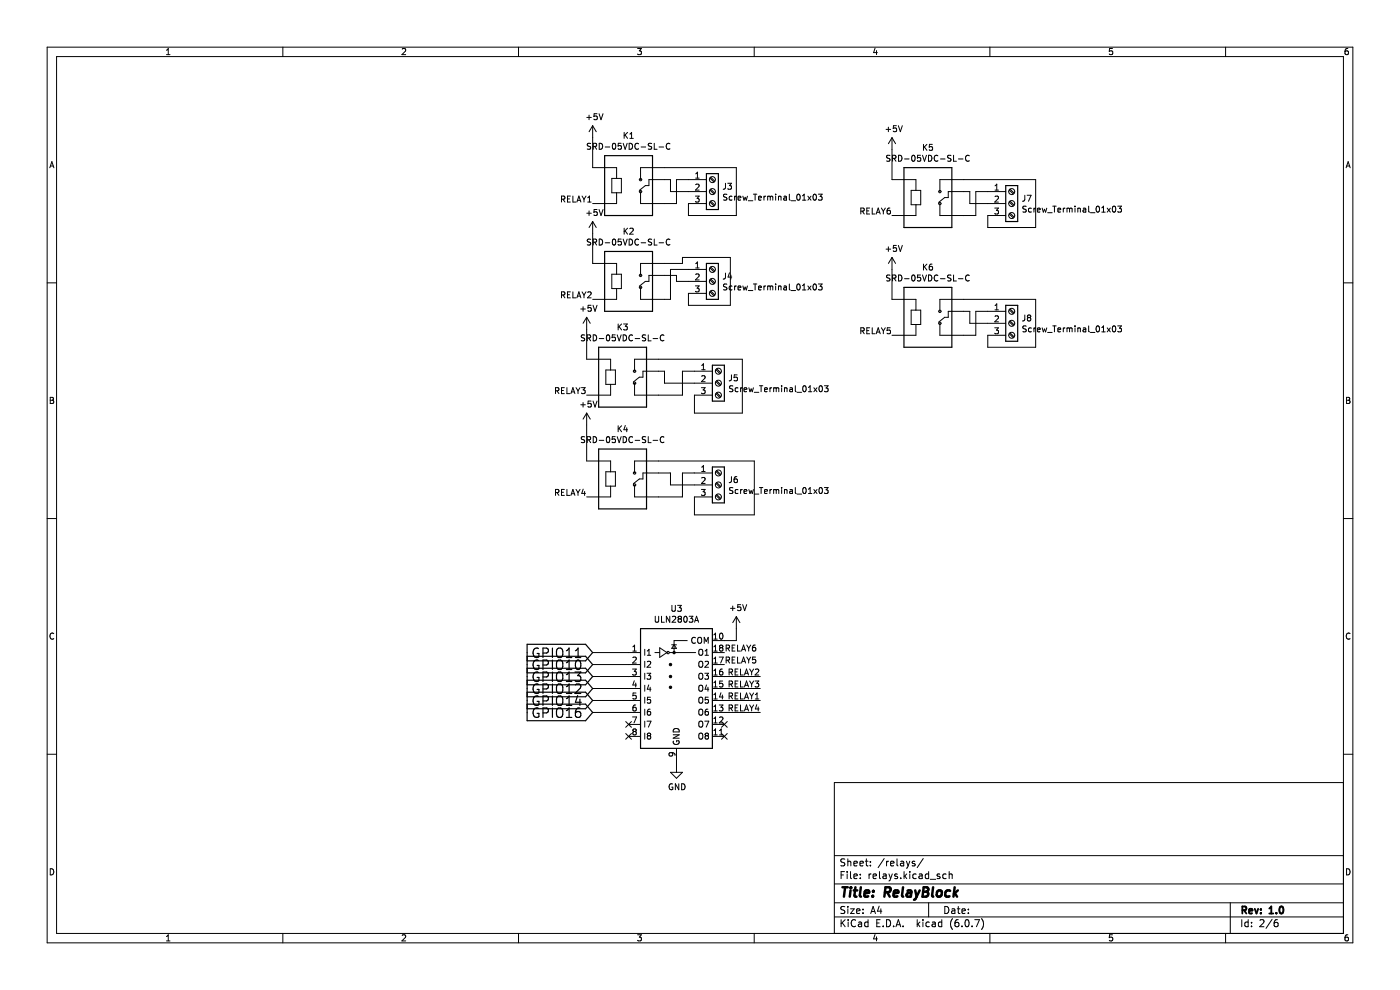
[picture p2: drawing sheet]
(kicad_sch (version 20211123) (generator eeschema)

 (paper "A4")

 (title_block
  (title "RelayBlock")
  (rev "1.0"))

 (lib_symbols
  (symbol "Connector:Screw_Terminal_01x03" (pin_names (offset 1.016) hide) (in_bom yes) (on_board yes)
   (property "Reference" "J" (id 0) (at 0 5.08 0) (effects (font (size 1.27 1.27))))
   (property "Value" "Screw_Terminal_01x03" (id 1) (at 0 -5.08 0) (effects (font (size 1.27 1.27))))
   (property "Footprint" "" (id 2) (at 0 0 0) (effects (font (size 1.27 1.27)) hide))
   (property "Datasheet" "~" (id 3) (at 0 0 0) (effects (font (size 1.27 1.27)) hide))
   (symbol "Screw_Terminal_01x03_1_1"
    (rectangle (start -1.27 3.81) (end 1.27 -3.81) (stroke (width 0.254) (type default) (color 0 0 0 0)) (fill (type background)))
    (circle (center 0 -2.54) (radius 0.635) (stroke (width 0.1524) (type default) (color 0 0 0 0)) (fill (type none)))
    (polyline (pts (xy -0.5334 -2.2098) (xy 0.3302 -3.048)) (stroke (width 0.1524) (type default) (color 0 0 0 0)) (fill (type none)))
    (polyline (pts (xy -0.5334 0.3302) (xy 0.3302 -0.508)) (stroke (width 0.1524) (type default) (color 0 0 0 0)) (fill (type none)))
    (polyline (pts (xy -0.5334 2.8702) (xy 0.3302 2.032)) (stroke (width 0.1524) (type default) (color 0 0 0 0)) (fill (type none)))
    (polyline (pts (xy -0.3556 -2.032) (xy 0.508 -2.8702)) (stroke (width 0.1524) (type default) (color 0 0 0 0)) (fill (type none)))
    (polyline (pts (xy -0.3556 0.508) (xy 0.508 -0.3302)) (stroke (width 0.1524) (type default) (color 0 0 0 0)) (fill (type none)))
    (polyline (pts (xy -0.3556 3.048) (xy 0.508 2.2098)) (stroke (width 0.1524) (type default) (color 0 0 0 0)) (fill (type none)))
    (circle (center 0 0) (radius 0.635) (stroke (width 0.1524) (type default) (color 0 0 0 0)) (fill (type none)))
    (circle (center 0 2.54) (radius 0.635) (stroke (width 0.1524) (type default) (color 0 0 0 0)) (fill (type none)))
    (pin passive line (at -5.08 2.54 0) (length 3.81) (name "Pin_1" (effects (font (size 1.27 1.27)))) (number "1" (effects (font (size 1.27 1.27)))))
    (pin passive line (at -5.08 0 0) (length 3.81) (name "Pin_2" (effects (font (size 1.27 1.27)))) (number "2" (effects (font (size 1.27 1.27)))))
    (pin passive line (at -5.08 -2.54 0) (length 3.81) (name "Pin_3" (effects (font (size 1.27 1.27)))) (number "3" (effects (font (size 1.27 1.27)))))))
  (symbol "Transistor_Array:ULN2803A" (in_bom yes) (on_board yes)
   (property "Reference" "U" (id 0) (at 0 13.335 0) (effects (font (size 1.27 1.27))))
   (property "Value" "ULN2803A" (id 1) (at 0 11.43 0) (effects (font (size 1.27 1.27))))
   (property "Footprint" "" (id 2) (at 1.27 -16.51 0) (effects (font (size 1.27 1.27)) (justify left) hide))
   (property "Datasheet" "http://www.ti.com/lit/ds/symlink/uln2803a.pdf" (id 3) (at 2.54 -5.08 0) (effects (font (size 1.27 1.27)) hide))
   (symbol "ULN2803A_0_1"
    (rectangle (start -7.62 -15.24) (end 7.62 10.16) (stroke (width 0.254) (type default) (color 0 0 0 0)) (fill (type background)))
    (circle (center -1.778 5.08) (radius 0.254) (stroke (width 0) (type default) (color 0 0 0 0)) (fill (type none)))
    (circle (center -1.27 -2.286) (radius 0.254) (stroke (width 0) (type default) (color 0 0 0 0)) (fill (type outline)))
    (circle (center -1.27 0) (radius 0.254) (stroke (width 0) (type default) (color 0 0 0 0)) (fill (type outline)))
    (circle (center -1.27 2.54) (radius 0.254) (stroke (width 0) (type default) (color 0 0 0 0)) (fill (type outline)))
    (circle (center -0.508 5.08) (radius 0.254) (stroke (width 0) (type default) (color 0 0 0 0)) (fill (type outline)))
    (polyline (pts (xy -4.572 5.08) (xy -3.556 5.08)) (stroke (width 0) (type default) (color 0 0 0 0)) (fill (type none)))
    (polyline (pts (xy -1.524 5.08) (xy 4.064 5.08)) (stroke (width 0) (type default) (color 0 0 0 0)) (fill (type none)))
    (polyline (pts (xy 0 6.731) (xy -1.016 6.731)) (stroke (width 0) (type default) (color 0 0 0 0)) (fill (type none)))
    (polyline (pts (xy -0.508 5.08) (xy -0.508 7.62) (xy 2.286 7.62)) (stroke (width 0) (type default) (color 0 0 0 0)) (fill (type none)))
    (polyline (pts (xy -3.556 6.096) (xy -3.556 4.064) (xy -2.032 5.08) (xy -3.556 6.096)) (stroke (width 0) (type default) (color 0 0 0 0)) (fill (type none)))
    (polyline (pts (xy 0 5.969) (xy -1.016 5.969) (xy -0.508 6.731) (xy 0 5.969)) (stroke (width 0) (type default) (color 0 0 0 0)) (fill (type none))))
   (symbol "ULN2803A_1_1"
    (pin input line (at -10.16 5.08 0) (length 2.54) (name "I1" (effects (font (size 1.27 1.27)))) (number "1" (effects (font (size 1.27 1.27)))))
    (pin passive line (at 10.16 7.62 180) (length 2.54) (name "COM" (effects (font (size 1.27 1.27)))) (number "10" (effects (font (size 1.27 1.27)))))
    (pin open_collector line (at 10.16 -12.7 180) (length 2.54) (name "O8" (effects (font (size 1.27 1.27)))) (number "11" (effects (font (size 1.27 1.27)))))
    (pin open_collector line (at 10.16 -10.16 180) (length 2.54) (name "O7" (effects (font (size 1.27 1.27)))) (number "12" (effects (font (size 1.27 1.27)))))
    (pin open_collector line (at 10.16 -7.62 180) (length 2.54) (name "O6" (effects (font (size 1.27 1.27)))) (number "13" (effects (font (size 1.27 1.27)))))
    (pin open_collector line (at 10.16 -5.08 180) (length 2.54) (name "O5" (effects (font (size 1.27 1.27)))) (number "14" (effects (font (size 1.27 1.27)))))
    (pin open_collector line (at 10.16 -2.54 180) (length 2.54) (name "O4" (effects (font (size 1.27 1.27)))) (number "15" (effects (font (size 1.27 1.27)))))
    (pin open_collector line (at 10.16 0 180) (length 2.54) (name "O3" (effects (font (size 1.27 1.27)))) (number "16" (effects (font (size 1.27 1.27)))))
    (pin open_collector line (at 10.16 2.54 180) (length 2.54) (name "O2" (effects (font (size 1.27 1.27)))) (number "17" (effects (font (size 1.27 1.27)))))
    (pin open_collector line (at 10.16 5.08 180) (length 2.54) (name "O1" (effects (font (size 1.27 1.27)))) (number "18" (effects (font (size 1.27 1.27)))))
    (pin input line (at -10.16 2.54 0) (length 2.54) (name "I2" (effects (font (size 1.27 1.27)))) (number "2" (effects (font (size 1.27 1.27)))))
    (pin input line (at -10.16 0 0) (length 2.54) (name "I3" (effects (font (size 1.27 1.27)))) (number "3" (effects (font (size 1.27 1.27)))))
    (pin input line (at -10.16 -2.54 0) (length 2.54) (name "I4" (effects (font (size 1.27 1.27)))) (number "4" (effects (font (size 1.27 1.27)))))
    (pin input line (at -10.16 -5.08 0) (length 2.54) (name "I5" (effects (font (size 1.27 1.27)))) (number "5" (effects (font (size 1.27 1.27)))))
    (pin input line (at -10.16 -7.62 0) (length 2.54) (name "I6" (effects (font (size 1.27 1.27)))) (number "6" (effects (font (size 1.27 1.27)))))
    (pin input line (at -10.16 -10.16 0) (length 2.54) (name "I7" (effects (font (size 1.27 1.27)))) (number "7" (effects (font (size 1.27 1.27)))))
    (pin input line (at -10.16 -12.7 0) (length 2.54) (name "I8" (effects (font (size 1.27 1.27)))) (number "8" (effects (font (size 1.27 1.27)))))
    (pin power_in line (at 0 -17.78 90) (length 2.54) (name "GND" (effects (font (size 1.27 1.27)))) (number "9" (effects (font (size 1.27 1.27)))))))
  (symbol "iot-master-rescue:SRD-05VDC-SL-C-SRD-05VDC-SL-C" (pin_numbers hide) (pin_names (offset 1.016) hide) (in_bom yes) (on_board yes)
   (property "Reference" "K" (id 0) (at -5.08 5.842 0) (effects (font (size 1.27 1.27)) (justify left bottom)))
   (property "Value" "SRD-05VDC-SL-C-SRD-05VDC-SL-C" (id 1) (at -5.08 -10.16 0) (effects (font (size 1.27 1.27)) (justify left bottom)))
   (property "Footprint" "RELAY_SRD-05VDC-SL-C" (id 2) (at 0 0 0) (effects (font (size 1.27 1.27)) (justify left bottom) hide))
   (property "Datasheet" "" (id 3) (at 0 0 0) (effects (font (size 1.27 1.27)) (justify left bottom) hide))
   (property "STANDARD" "IPC-7251" (id 4) (at 0 0 0) (effects (font (size 1.27 1.27)) (justify left bottom) hide))
   (property "MANUFACTURER" "SONGLE RELAY" (id 5) (at 0 0 0) (effects (font (size 1.27 1.27)) (justify left bottom) hide))
   (property "ki_locked" "" (id 6) (at 0 0 0) (effects (font (size 1.27 1.27))))
   (symbol "SRD-05VDC-SL-C-SRD-05VDC-SL-C_0_0"
    (polyline (pts (xy -5.08 -7.62) (xy -5.08 5.08)) (stroke (width 0.254) (type default) (color 0 0 0 0)) (fill (type none)))
    (polyline (pts (xy -5.08 2.54) (xy -2.54 2.54)) (stroke (width 0.1524) (type default) (color 0 0 0 0)) (fill (type none)))
    (polyline (pts (xy -5.08 5.08) (xy 5.08 5.08)) (stroke (width 0.254) (type default) (color 0 0 0 0)) (fill (type none)))
    (polyline (pts (xy -3.556 -2.794) (xy -2.54 -2.794)) (stroke (width 0.1524) (type default) (color 0 0 0 0)) (fill (type none)))
    (polyline (pts (xy -3.556 0.254) (xy -3.556 -2.794)) (stroke (width 0.1524) (type default) (color 0 0 0 0)) (fill (type none)))
    (polyline (pts (xy -2.54 -5.08) (xy -5.08 -5.08)) (stroke (width 0.1524) (type default) (color 0 0 0 0)) (fill (type none)))
    (polyline (pts (xy -2.54 -2.794) (xy -2.54 -5.08)) (stroke (width 0.1524) (type default) (color 0 0 0 0)) (fill (type none)))
    (polyline (pts (xy -2.54 -2.794) (xy -1.524 -2.794)) (stroke (width 0.1524) (type default) (color 0 0 0 0)) (fill (type none)))
    (polyline (pts (xy -2.54 0.254) (xy -3.556 0.254)) (stroke (width 0.1524) (type default) (color 0 0 0 0)) (fill (type none)))
    (polyline (pts (xy -2.54 2.54) (xy -2.54 0.254)) (stroke (width 0.1524) (type default) (color 0 0 0 0)) (fill (type none)))
    (polyline (pts (xy -1.524 -2.794) (xy -1.524 0.254)) (stroke (width 0.1524) (type default) (color 0 0 0 0)) (fill (type none)))
    (polyline (pts (xy -1.524 0.254) (xy -2.54 0.254)) (stroke (width 0.1524) (type default) (color 0 0 0 0)) (fill (type none)))
    (polyline (pts (xy 2.54 -5.08) (xy 5.08 -5.08)) (stroke (width 0.1524) (type default) (color 0 0 0 0)) (fill (type none)))
    (polyline (pts (xy 2.54 -2.54) (xy 2.54 -5.08)) (stroke (width 0.1524) (type default) (color 0 0 0 0)) (fill (type none)))
    (polyline (pts (xy 2.54 2.54) (xy 2.54 0)) (stroke (width 0.1524) (type default) (color 0 0 0 0)) (fill (type none)))
    (polyline (pts (xy 3.556 -1.27) (xy 2.286 -2.286)) (stroke (width 0.1524) (type default) (color 0 0 0 0)) (fill (type none)))
    (polyline (pts (xy 3.556 -1.27) (xy 4.318 -1.27)) (stroke (width 0.1524) (type default) (color 0 0 0 0)) (fill (type none)))
    (polyline (pts (xy 4.318 -1.27) (xy 4.318 0)) (stroke (width 0.1524) (type default) (color 0 0 0 0)) (fill (type none)))
    (polyline (pts (xy 4.318 0) (xy 5.08 0)) (stroke (width 0.1524) (type default) (color 0 0 0 0)) (fill (type none)))
    (polyline (pts (xy 5.08 -7.62) (xy -5.08 -7.62)) (stroke (width 0.254) (type default) (color 0 0 0 0)) (fill (type none)))
    (polyline (pts (xy 5.08 0) (xy 5.08 -7.62)) (stroke (width 0.254) (type default) (color 0 0 0 0)) (fill (type none)))
    (polyline (pts (xy 5.08 2.54) (xy 2.54 2.54)) (stroke (width 0.1524) (type default) (color 0 0 0 0)) (fill (type none)))
    (polyline (pts (xy 5.08 5.08) (xy 5.08 0)) (stroke (width 0.254) (type default) (color 0 0 0 0)) (fill (type none)))
    (circle (center 2.54 -2.54) (radius 0.254) (stroke (width 0.1524) (type default) (color 0 0 0 0)) (fill (type none)))
    (circle (center 2.54 0) (radius 0.254) (stroke (width 0.1524) (type default) (color 0 0 0 0)) (fill (type none)))
    (pin passive line (at -7.62 2.54 0) (length 2.54) (name "~" (effects (font (size 1.016 1.016)))) (number "A1" (effects (font (size 1.016 1.016)))))
    (pin passive line (at -7.62 -5.08 0) (length 2.54) (name "~" (effects (font (size 1.016 1.016)))) (number "A2" (effects (font (size 1.016 1.016)))))
    (pin passive line (at 7.62 0 180) (length 2.54) (name "~" (effects (font (size 1.016 1.016)))) (number "COM" (effects (font (size 1.016 1.016)))))
    (pin passive line (at 7.62 -5.08 180) (length 2.54) (name "~" (effects (font (size 1.016 1.016)))) (number "NC" (effects (font (size 1.016 1.016)))))
    (pin passive line (at 7.62 2.54 180) (length 2.54) (name "~" (effects (font (size 1.016 1.016)))) (number "NO" (effects (font (size 1.016 1.016)))))))
  (symbol "power:+5V" (power) (pin_names (offset 0)) (in_bom yes) (on_board yes)
   (property "Reference" "#PWR" (id 0) (at 0 -3.81 0) (effects (font (size 1.27 1.27)) hide))
   (property "Value" "+5V" (id 1) (at 0 3.556 0) (effects (font (size 1.27 1.27))))
   (property "Footprint" "" (id 2) (at 0 0 0) (effects (font (size 1.27 1.27)) hide))
   (property "Datasheet" "" (id 3) (at 0 0 0) (effects (font (size 1.27 1.27)) hide))
   (symbol "+5V_0_1"
    (polyline (pts (xy -0.762 1.27) (xy 0 2.54)) (stroke (width 0) (type default) (color 0 0 0 0)) (fill (type none)))
    (polyline (pts (xy 0 0) (xy 0 2.54)) (stroke (width 0) (type default) (color 0 0 0 0)) (fill (type none)))
    (polyline (pts (xy 0 2.54) (xy 0.762 1.27)) (stroke (width 0) (type default) (color 0 0 0 0)) (fill (type none))))
   (symbol "+5V_1_1"
    (pin power_in line (at 0 0 90) (length 0) hide (name "+5V" (effects (font (size 1.27 1.27)))) (number "1" (effects (font (size 1.27 1.27)))))))
  (symbol "power:GND" (power) (pin_names (offset 0)) (in_bom yes) (on_board yes)
   (property "Reference" "#PWR" (id 0) (at 0 -6.35 0) (effects (font (size 1.27 1.27)) hide))
   (property "Value" "GND" (id 1) (at 0 -3.81 0) (effects (font (size 1.27 1.27))))
   (property "Footprint" "" (id 2) (at 0 0 0) (effects (font (size 1.27 1.27)) hide))
   (property "Datasheet" "" (id 3) (at 0 0 0) (effects (font (size 1.27 1.27)) hide))
   (symbol "GND_0_1"
    (polyline (pts (xy 0 0) (xy 0 -1.27) (xy 1.27 -1.27) (xy 0 -2.54) (xy -1.27 -1.27) (xy 0 -1.27)) (stroke (width 0) (type default) (color 0 0 0 0)) (fill (type none))))
   (symbol "GND_1_1"
    (pin power_in line (at 0 0 270) (length 0) hide (name "GND" (effects (font (size 1.27 1.27)))) (number "1" (effects (font (size 1.27 1.27))))))))


 (no_connect (at 153.67 153.67))
 (no_connect (at 153.67 156.21))
 (no_connect (at 133.35 156.21))
 (no_connect (at 133.35 153.67))

 (wire (pts (xy 143.51 43.18) (xy 140.97 43.18)) (stroke (width 0) (type default) (color 0 0 0 0)))
 (wire (pts (xy 142.24 63.5) (xy 140.97 63.5)) (stroke (width 0) (type default) (color 0 0 0 0)))
 (wire (pts (xy 139.7 100.33) (xy 142.24 100.33)) (stroke (width 0) (type default) (color 0 0 0 0)))
 (wire (pts (xy 156.21 45.72) (xy 146.05 45.72)) (stroke (width 0) (type default) (color 0 0 0 0)))
 (wire (pts (xy 156.21 133.35) (xy 156.21 135.89)) (stroke (width 0) (type default) (color 0 0 0 0)))
 (wire (pts (xy 133.35 148.59) (xy 125.73 148.59)) (stroke (width 0) (type default) (color 0 0 0 0)))
 (wire (pts (xy 204.47 66.04) (xy 205.74 66.04)) (stroke (width 0) (type default) (color 0 0 0 0)))
 (wire (pts (xy 139.7 97.79) (xy 160.02 97.79)) (stroke (width 0) (type default) (color 0 0 0 0)))
 (wire (pts (xy 156.21 135.89) (xy 153.67 135.89)) (stroke (width 0) (type default) (color 0 0 0 0)))
 (wire (pts (xy 143.51 59.69) (xy 146.05 59.69)) (stroke (width 0) (type default) (color 0 0 0 0)))
 (wire (pts (xy 161.29 146.05) (xy 153.67 146.05)) (stroke (width 0) (type default) (color 0 0 0 0)))
 (wire (pts (xy 207.01 45.72) (xy 204.47 45.72)) (stroke (width 0) (type default) (color 0 0 0 0)))
 (wire (pts (xy 219.71 38.1) (xy 219.71 48.26)) (stroke (width 0) (type default) (color 0 0 0 0)))
 (wire (pts (xy 219.71 73.66) (xy 209.55 73.66)) (stroke (width 0) (type default) (color 0 0 0 0)))
 (wire (pts (xy 142.24 102.87) (xy 147.32 102.87)) (stroke (width 0) (type default) (color 0 0 0 0)))
 (wire (pts (xy 147.32 78.74) (xy 144.78 78.74)) (stroke (width 0) (type default) (color 0 0 0 0)))
 (wire (pts (xy 147.32 100.33) (xy 144.78 100.33)) (stroke (width 0) (type default) (color 0 0 0 0)))
 (wire (pts (xy 140.97 81.28) (xy 147.32 81.28)) (stroke (width 0) (type default) (color 0 0 0 0)))
 (wire (pts (xy 146.05 38.1) (xy 143.51 38.1)) (stroke (width 0) (type default) (color 0 0 0 0)))
 (wire (pts (xy 153.67 148.59) (xy 161.29 148.59)) (stroke (width 0) (type default) (color 0 0 0 0)))
 (wire (pts (xy 204.47 40.64) (xy 205.74 40.64)) (stroke (width 0) (type default) (color 0 0 0 0)))
 (wire (pts (xy 124.46 76.2) (xy 124.46 69.85)) (stroke (width 0) (type default) (color 0 0 0 0)))
 (wire (pts (xy 154.94 54.61) (xy 154.94 64.77)) (stroke (width 0) (type default) (color 0 0 0 0)))
 (wire (pts (xy 144.78 83.82) (xy 139.7 83.82)) (stroke (width 0) (type default) (color 0 0 0 0)))
 (wire (pts (xy 140.97 78.74) (xy 140.97 81.28)) (stroke (width 0) (type default) (color 0 0 0 0)))
 (wire (pts (xy 124.46 97.79) (xy 124.46 90.17)) (stroke (width 0) (type default) (color 0 0 0 0)))
 (wire (pts (xy 143.51 38.1) (xy 143.51 43.18)) (stroke (width 0) (type default) (color 0 0 0 0)))
 (wire (pts (xy 142.24 57.15) (xy 142.24 63.5)) (stroke (width 0) (type default) (color 0 0 0 0)))
 (wire (pts (xy 189.23 38.1) (xy 189.23 31.75)) (stroke (width 0) (type default) (color 0 0 0 0)))
 (wire (pts (xy 140.97 35.56) (xy 156.21 35.56)) (stroke (width 0) (type default) (color 0 0 0 0)))
 (wire (pts (xy 160.02 109.22) (xy 147.32 109.22)) (stroke (width 0) (type default) (color 0 0 0 0)))
 (wire (pts (xy 133.35 140.97) (xy 125.73 140.97)) (stroke (width 0) (type default) (color 0 0 0 0)))
 (wire (pts (xy 139.7 76.2) (xy 157.48 76.2)) (stroke (width 0) (type default) (color 0 0 0 0)))
 (wire (pts (xy 147.32 87.63) (xy 147.32 83.82)) (stroke (width 0) (type default) (color 0 0 0 0)))
 (wire (pts (xy 139.7 78.74) (xy 140.97 78.74)) (stroke (width 0) (type default) (color 0 0 0 0)))
 (wire (pts (xy 205.74 43.18) (xy 209.55 43.18)) (stroke (width 0) (type default) (color 0 0 0 0)))
 (wire (pts (xy 160.02 97.79) (xy 160.02 109.22)) (stroke (width 0) (type default) (color 0 0 0 0)))
 (wire (pts (xy 133.35 151.13) (xy 125.73 151.13)) (stroke (width 0) (type default) (color 0 0 0 0)))
 (wire (pts (xy 204.47 63.5) (xy 219.71 63.5)) (stroke (width 0) (type default) (color 0 0 0 0)))
 (wire (pts (xy 125.73 55.88) (xy 125.73 49.53)) (stroke (width 0) (type default) (color 0 0 0 0)))
 (wire (pts (xy 204.47 38.1) (xy 219.71 38.1)) (stroke (width 0) (type default) (color 0 0 0 0)))
 (wire (pts (xy 143.51 58.42) (xy 143.51 59.69)) (stroke (width 0) (type default) (color 0 0 0 0)))
 (wire (pts (xy 153.67 143.51) (xy 161.29 143.51)) (stroke (width 0) (type default) (color 0 0 0 0)))
 (wire (pts (xy 205.74 40.64) (xy 205.74 43.18)) (stroke (width 0) (type default) (color 0 0 0 0)))
 (wire (pts (xy 147.32 109.22) (xy 147.32 105.41)) (stroke (width 0) (type default) (color 0 0 0 0)))
 (wire (pts (xy 157.48 76.2) (xy 157.48 87.63)) (stroke (width 0) (type default) (color 0 0 0 0)))
 (wire (pts (xy 140.97 55.88) (xy 144.78 55.88)) (stroke (width 0) (type default) (color 0 0 0 0)))
 (wire (pts (xy 209.55 48.26) (xy 209.55 45.72)) (stroke (width 0) (type default) (color 0 0 0 0)))
 (wire (pts (xy 140.97 38.1) (xy 142.24 38.1)) (stroke (width 0) (type default) (color 0 0 0 0)))
 (wire (pts (xy 157.48 87.63) (xy 147.32 87.63)) (stroke (width 0) (type default) (color 0 0 0 0)))
 (wire (pts (xy 156.21 35.56) (xy 156.21 45.72)) (stroke (width 0) (type default) (color 0 0 0 0)))
 (wire (pts (xy 133.35 146.05) (xy 125.73 146.05)) (stroke (width 0) (type default) (color 0 0 0 0)))
 (wire (pts (xy 140.97 58.42) (xy 143.51 58.42)) (stroke (width 0) (type default) (color 0 0 0 0)))
 (wire (pts (xy 144.78 55.88) (xy 144.78 54.61)) (stroke (width 0) (type default) (color 0 0 0 0)))
 (wire (pts (xy 144.78 100.33) (xy 144.78 105.41)) (stroke (width 0) (type default) (color 0 0 0 0)))
 (wire (pts (xy 207.01 66.04) (xy 207.01 71.12)) (stroke (width 0) (type default) (color 0 0 0 0)))
 (wire (pts (xy 142.24 40.64) (xy 146.05 40.64)) (stroke (width 0) (type default) (color 0 0 0 0)))
 (wire (pts (xy 144.78 78.74) (xy 144.78 83.82)) (stroke (width 0) (type default) (color 0 0 0 0)))
 (wire (pts (xy 161.29 151.13) (xy 153.67 151.13)) (stroke (width 0) (type default) (color 0 0 0 0)))
 (wire (pts (xy 146.05 64.77) (xy 146.05 62.23)) (stroke (width 0) (type default) (color 0 0 0 0)))
 (wire (pts (xy 219.71 63.5) (xy 219.71 73.66)) (stroke (width 0) (type default) (color 0 0 0 0)))
 (wire (pts (xy 143.51 161.29) (xy 143.51 162.56)) (stroke (width 0) (type default) (color 0 0 0 0)))
 (wire (pts (xy 154.94 64.77) (xy 146.05 64.77)) (stroke (width 0) (type default) (color 0 0 0 0)))
 (wire (pts (xy 209.55 40.64) (xy 207.01 40.64)) (stroke (width 0) (type default) (color 0 0 0 0)))
 (wire (pts (xy 142.24 38.1) (xy 142.24 40.64)) (stroke (width 0) (type default) (color 0 0 0 0)))
 (wire (pts (xy 125.73 35.56) (xy 125.73 29.21)) (stroke (width 0) (type default) (color 0 0 0 0)))
 (wire (pts (xy 133.35 143.51) (xy 125.73 143.51)) (stroke (width 0) (type default) (color 0 0 0 0)))
 (wire (pts (xy 205.74 68.58) (xy 209.55 68.58)) (stroke (width 0) (type default) (color 0 0 0 0)))
 (wire (pts (xy 205.74 66.04) (xy 205.74 68.58)) (stroke (width 0) (type default) (color 0 0 0 0)))
 (wire (pts (xy 209.55 73.66) (xy 209.55 71.12)) (stroke (width 0) (type default) (color 0 0 0 0)))
 (wire (pts (xy 144.78 105.41) (xy 139.7 105.41)) (stroke (width 0) (type default) (color 0 0 0 0)))
 (wire (pts (xy 207.01 40.64) (xy 207.01 45.72)) (stroke (width 0) (type default) (color 0 0 0 0)))
 (wire (pts (xy 133.35 138.43) (xy 125.73 138.43)) (stroke (width 0) (type default) (color 0 0 0 0)))
 (wire (pts (xy 146.05 45.72) (xy 146.05 43.18)) (stroke (width 0) (type default) (color 0 0 0 0)))
 (wire (pts (xy 209.55 66.04) (xy 207.01 66.04)) (stroke (width 0) (type default) (color 0 0 0 0)))
 (wire (pts (xy 207.01 71.12) (xy 204.47 71.12)) (stroke (width 0) (type default) (color 0 0 0 0)))
 (wire (pts (xy 189.23 63.5) (xy 189.23 57.15)) (stroke (width 0) (type default) (color 0 0 0 0)))
 (wire (pts (xy 146.05 57.15) (xy 142.24 57.15)) (stroke (width 0) (type default) (color 0 0 0 0)))
 (wire (pts (xy 219.71 48.26) (xy 209.55 48.26)) (stroke (width 0) (type default) (color 0 0 0 0)))
 (wire (pts (xy 142.24 100.33) (xy 142.24 102.87)) (stroke (width 0) (type default) (color 0 0 0 0)))
 (wire (pts (xy 144.78 54.61) (xy 154.94 54.61)) (stroke (width 0) (type default) (color 0 0 0 0)))

 (label "RELAY3" (at 161.29 146.05 180) (effects (font (size 1.27 1.27)) (justify right bottom)))
 (label "RELAY1" (at 161.29 148.59 180) (effects (font (size 1.27 1.27)) (justify right bottom)))
 (label "RELAY2" (at 161.29 143.51 180) (effects (font (size 1.27 1.27)) (justify right bottom)))
 (label "RELAY1" (at 125.73 43.18 180) (effects (font (size 1.27 1.27)) (justify right bottom)))
 (label "RELAY4" (at 124.46 105.41 180) (effects (font (size 1.27 1.27)) (justify right bottom)))
 (label "RELAY2" (at 125.73 63.5 180) (effects (font (size 1.27 1.27)) (justify right bottom)))
 (label "RELAY6" (at 153.67 138.43 0) (effects (font (size 1.27 1.27)) (justify left bottom)))
 (label "RELAY5" (at 153.67 140.97 0) (effects (font (size 1.27 1.27)) (justify left bottom)))
 (label "RELAY3" (at 124.46 83.82 180) (effects (font (size 1.27 1.27)) (justify right bottom)))
 (label "RELAY6" (at 189.23 45.72 180) (effects (font (size 1.27 1.27)) (justify right bottom)))
 (label "RELAY4" (at 161.29 151.13 180) (effects (font (size 1.27 1.27)) (justify right bottom)))
 (label "RELAY5" (at 189.23 71.12 180) (effects (font (size 1.27 1.27)) (justify right bottom)))

 (global_label "GPIO13" (shape input) (at 125.73 143.51 180) (fields_autoplaced) (effects (font (size 2.0066 2.0066)) (justify right))
  (property "Intersheet References" "${INTERSHEET_REFS}" (id 0) (at 0 0 0) (effects (font (size 1.27 1.27)) hide)))
 (global_label "GPIO14" (shape input) (at 125.73 148.59 180) (fields_autoplaced) (effects (font (size 2.0066 2.0066)) (justify right))
  (property "Intersheet References" "${INTERSHEET_REFS}" (id 0) (at 0 0 0) (effects (font (size 1.27 1.27)) hide)))
 (global_label "GPIO16" (shape input) (at 125.73 151.13 180) (fields_autoplaced) (effects (font (size 2.0066 2.0066)) (justify right))
  (property "Intersheet References" "${INTERSHEET_REFS}" (id 0) (at 0 0 0) (effects (font (size 1.27 1.27)) hide)))
 (global_label "GPIO12" (shape input) (at 125.73 146.05 180) (fields_autoplaced) (effects (font (size 2.0066 2.0066)) (justify right))
  (property "Intersheet References" "${INTERSHEET_REFS}" (id 0) (at 0 0 0) (effects (font (size 1.27 1.27)) hide)))
 (global_label "GPIO11" (shape input) (at 125.73 138.43 180) (fields_autoplaced) (effects (font (size 2.0066 2.0066)) (justify right))
  (property "Intersheet References" "${INTERSHEET_REFS}" (id 0) (at 0 0 0) (effects (font (size 1.27 1.27)) hide)))
 (global_label "GPIO10" (shape input) (at 125.73 140.97 180) (fields_autoplaced) (effects (font (size 2.0066 2.0066)) (justify right))
  (property "Intersheet References" "${INTERSHEET_REFS}" (id 0) (at 0 0 0) (effects (font (size 1.27 1.27)) hide)))

 (symbol (lib_id "iot-master-rescue:SRD-05VDC-SL-C-SRD-05VDC-SL-C") (at 196.85 40.64 0) (unit 1) (in_bom yes) (on_board yes)
  (property "Reference" "K5" (id 0) (at 196.85 31.3182 0))
  (property "Value" "SRD-05VDC-SL-C" (id 1) (at 196.85 33.6296 0))
  (property "Footprint" "SRD-05VDC-SL-C:RELAY_SRD-05VDC-SL-C" (id 2) (at 196.85 40.64 0) (effects (font (size 1.27 1.27)) (justify left bottom) hide))
  (property "Datasheet" "" (id 3) (at 196.85 40.64 0) (effects (font (size 1.27 1.27)) (justify left bottom) hide))
  (property "STANDARD" "IPC-7251" (id 4) (at 196.85 40.64 0) (effects (font (size 1.27 1.27)) (justify left bottom) hide))
  (property "MANUFACTURER" "SONGLE RELAY" (id 5) (at 196.85 40.64 0) (effects (font (size 1.27 1.27)) (justify left bottom) hide)) (pin "A1") (pin "A2") (pin "COM") (pin "NC") (pin "NO"))

 (symbol (lib_id "power:+5V") (at 189.23 31.75 0) (unit 1) (in_bom yes) (on_board yes)
  (property "Reference" "#PWR0137" (id 0) (at 189.23 35.56 0) (effects (font (size 1.27 1.27)) hide))
  (property "Value" "+5V" (id 1) (at 189.611 27.3558 0))
  (property "Footprint" "" (id 2) (at 189.23 31.75 0) (effects (font (size 1.27 1.27)) hide))
  (property "Datasheet" "" (id 3) (at 189.23 31.75 0) (effects (font (size 1.27 1.27)) hide)) (pin "1"))

 (symbol (lib_id "Connector:Screw_Terminal_01x03") (at 214.63 43.18 0) (unit 1) (in_bom yes) (on_board yes)
  (property "Reference" "J7" (id 0) (at 216.662 42.1132 0) (effects (font (size 1.27 1.27)) (justify left)))
  (property "Value" "Screw_Terminal_01x03" (id 1) (at 216.662 44.4246 0) (effects (font (size 1.27 1.27)) (justify left)))
  (property "Footprint" "TerminalBlock:TerminalBlock_bornier-3_P5.08mm" (id 2) (at 214.63 43.18 0) (effects (font (size 1.27 1.27)) hide))
  (property "Datasheet" "~" (id 3) (at 214.63 43.18 0) (effects (font (size 1.27 1.27)) hide)) (pin "1") (pin "2") (pin "3"))

 (symbol (lib_id "iot-master-rescue:SRD-05VDC-SL-C-SRD-05VDC-SL-C") (at 196.85 66.04 0) (unit 1) (in_bom yes) (on_board yes)
  (property "Reference" "K6" (id 0) (at 196.85 56.7182 0))
  (property "Value" "SRD-05VDC-SL-C" (id 1) (at 196.85 59.0296 0))
  (property "Footprint" "SRD-05VDC-SL-C:RELAY_SRD-05VDC-SL-C" (id 2) (at 196.85 66.04 0) (effects (font (size 1.27 1.27)) (justify left bottom) hide))
  (property "Datasheet" "" (id 3) (at 196.85 66.04 0) (effects (font (size 1.27 1.27)) (justify left bottom) hide))
  (property "STANDARD" "IPC-7251" (id 4) (at 196.85 66.04 0) (effects (font (size 1.27 1.27)) (justify left bottom) hide))
  (property "MANUFACTURER" "SONGLE RELAY" (id 5) (at 196.85 66.04 0) (effects (font (size 1.27 1.27)) (justify left bottom) hide)) (pin "A1") (pin "A2") (pin "COM") (pin "NC") (pin "NO"))

 (symbol (lib_id "power:+5V") (at 189.23 57.15 0) (unit 1) (in_bom yes) (on_board yes)
  (property "Reference" "#PWR0138" (id 0) (at 189.23 60.96 0) (effects (font (size 1.27 1.27)) hide))
  (property "Value" "+5V" (id 1) (at 189.611 52.7558 0))
  (property "Footprint" "" (id 2) (at 189.23 57.15 0) (effects (font (size 1.27 1.27)) hide))
  (property "Datasheet" "" (id 3) (at 189.23 57.15 0) (effects (font (size 1.27 1.27)) hide)) (pin "1"))

 (symbol (lib_id "Connector:Screw_Terminal_01x03") (at 214.63 68.58 0) (unit 1) (in_bom yes) (on_board yes)
  (property "Reference" "J8" (id 0) (at 216.662 67.5132 0) (effects (font (size 1.27 1.27)) (justify left)))
  (property "Value" "Screw_Terminal_01x03" (id 1) (at 216.662 69.8246 0) (effects (font (size 1.27 1.27)) (justify left)))
  (property "Footprint" "TerminalBlock:TerminalBlock_bornier-3_P5.08mm" (id 2) (at 214.63 68.58 0) (effects (font (size 1.27 1.27)) hide))
  (property "Datasheet" "~" (id 3) (at 214.63 68.58 0) (effects (font (size 1.27 1.27)) hide)) (pin "1") (pin "2") (pin "3"))

 (symbol (lib_id "iot-master-rescue:SRD-05VDC-SL-C-SRD-05VDC-SL-C") (at 133.35 38.1 0) (unit 1) (in_bom yes) (on_board yes)
  (property "Reference" "K1" (id 0) (at 133.35 28.7782 0))
  (property "Value" "SRD-05VDC-SL-C" (id 1) (at 133.35 31.0896 0))
  (property "Footprint" "SRD-05VDC-SL-C:RELAY_SRD-05VDC-SL-C" (id 2) (at 133.35 38.1 0) (effects (font (size 1.27 1.27)) (justify left bottom) hide))
  (property "Datasheet" "" (id 3) (at 133.35 38.1 0) (effects (font (size 1.27 1.27)) (justify left bottom) hide))
  (property "STANDARD" "IPC-7251" (id 4) (at 133.35 38.1 0) (effects (font (size 1.27 1.27)) (justify left bottom) hide))
  (property "MANUFACTURER" "SONGLE RELAY" (id 5) (at 133.35 38.1 0) (effects (font (size 1.27 1.27)) (justify left bottom) hide)) (pin "A1") (pin "A2") (pin "COM") (pin "NC") (pin "NO"))

 (symbol (lib_id "iot-master-rescue:SRD-05VDC-SL-C-SRD-05VDC-SL-C") (at 133.35 58.42 0) (unit 1) (in_bom yes) (on_board yes)
  (property "Reference" "K2" (id 0) (at 133.35 49.0982 0))
  (property "Value" "SRD-05VDC-SL-C" (id 1) (at 133.35 51.4096 0))
  (property "Footprint" "SRD-05VDC-SL-C:RELAY_SRD-05VDC-SL-C" (id 2) (at 133.35 58.42 0) (effects (font (size 1.27 1.27)) (justify left bottom) hide))
  (property "Datasheet" "" (id 3) (at 133.35 58.42 0) (effects (font (size 1.27 1.27)) (justify left bottom) hide))
  (property "STANDARD" "IPC-7251" (id 4) (at 133.35 58.42 0) (effects (font (size 1.27 1.27)) (justify left bottom) hide))
  (property "MANUFACTURER" "SONGLE RELAY" (id 5) (at 133.35 58.42 0) (effects (font (size 1.27 1.27)) (justify left bottom) hide)) (pin "A1") (pin "A2") (pin "COM") (pin "NC") (pin "NO"))

 (symbol (lib_id "iot-master-rescue:SRD-05VDC-SL-C-SRD-05VDC-SL-C") (at 132.08 78.74 0) (unit 1) (in_bom yes) (on_board yes)
  (property "Reference" "K3" (id 0) (at 132.08 69.4182 0))
  (property "Value" "SRD-05VDC-SL-C" (id 1) (at 132.08 71.7296 0))
  (property "Footprint" "SRD-05VDC-SL-C:RELAY_SRD-05VDC-SL-C" (id 2) (at 132.08 78.74 0) (effects (font (size 1.27 1.27)) (justify left bottom) hide))
  (property "Datasheet" "" (id 3) (at 132.08 78.74 0) (effects (font (size 1.27 1.27)) (justify left bottom) hide))
  (property "STANDARD" "IPC-7251" (id 4) (at 132.08 78.74 0) (effects (font (size 1.27 1.27)) (justify left bottom) hide))
  (property "MANUFACTURER" "SONGLE RELAY" (id 5) (at 132.08 78.74 0) (effects (font (size 1.27 1.27)) (justify left bottom) hide)) (pin "A1") (pin "A2") (pin "COM") (pin "NC") (pin "NO"))

 (symbol (lib_id "iot-master-rescue:SRD-05VDC-SL-C-SRD-05VDC-SL-C") (at 132.08 100.33 0) (unit 1) (in_bom yes) (on_board yes)
  (property "Reference" "K4" (id 0) (at 132.08 91.0082 0))
  (property "Value" "SRD-05VDC-SL-C" (id 1) (at 132.08 93.3196 0))
  (property "Footprint" "SRD-05VDC-SL-C:RELAY_SRD-05VDC-SL-C" (id 2) (at 132.08 100.33 0) (effects (font (size 1.27 1.27)) (justify left bottom) hide))
  (property "Datasheet" "" (id 3) (at 132.08 100.33 0) (effects (font (size 1.27 1.27)) (justify left bottom) hide))
  (property "STANDARD" "IPC-7251" (id 4) (at 132.08 100.33 0) (effects (font (size 1.27 1.27)) (justify left bottom) hide))
  (property "MANUFACTURER" "SONGLE RELAY" (id 5) (at 132.08 100.33 0) (effects (font (size 1.27 1.27)) (justify left bottom) hide)) (pin "A1") (pin "A2") (pin "COM") (pin "NC") (pin "NO"))

 (symbol (lib_id "Transistor_Array:ULN2803A") (at 143.51 143.51 0) (unit 1) (in_bom yes) (on_board yes)
  (property "Reference" "U3" (id 0) (at 143.51 129.1082 0))
  (property "Value" "ULN2803A" (id 1) (at 143.51 131.4196 0))
  (property "Footprint" "Package_SO:SOIC-18W_7.5x11.6mm_P1.27mm" (id 2) (at 144.78 160.02 0) (effects (font (size 1.27 1.27)) (justify left) hide))
  (property "Datasheet" "http://www.ti.com/lit/ds/symlink/uln2803a.pdf" (id 3) (at 146.05 148.59 0) (effects (font (size 1.27 1.27)) hide)) (pin "1") (pin "10") (pin "11") (pin "12") (pin "13") (pin "14") (pin "15") (pin "16") (pin "17") (pin "18") (pin "2") (pin "3") (pin "4") (pin "5") (pin "6") (pin "7") (pin "8") (pin "9"))

 (symbol (lib_id "power:GND") (at 143.51 162.56 0) (unit 1) (in_bom yes) (on_board yes)
  (property "Reference" "#PWR0122" (id 0) (at 143.51 168.91 0) (effects (font (size 1.27 1.27)) hide))
  (property "Value" "GND" (id 1) (at 143.637 166.9542 0))
  (property "Footprint" "" (id 2) (at 143.51 162.56 0) (effects (font (size 1.27 1.27)) hide))
  (property "Datasheet" "" (id 3) (at 143.51 162.56 0) (effects (font (size 1.27 1.27)) hide)) (pin "1"))

 (symbol (lib_id "power:+5V") (at 156.21 133.35 0) (unit 1) (in_bom yes) (on_board yes)
  (property "Reference" "#PWR0123" (id 0) (at 156.21 137.16 0) (effects (font (size 1.27 1.27)) hide))
  (property "Value" "+5V" (id 1) (at 156.591 128.9558 0))
  (property "Footprint" "" (id 2) (at 156.21 133.35 0) (effects (font (size 1.27 1.27)) hide))
  (property "Datasheet" "" (id 3) (at 156.21 133.35 0) (effects (font (size 1.27 1.27)) hide)) (pin "1"))

 (symbol (lib_id "power:+5V") (at 125.73 29.21 0) (unit 1) (in_bom yes) (on_board yes)
  (property "Reference" "#PWR0124" (id 0) (at 125.73 33.02 0) (effects (font (size 1.27 1.27)) hide))
  (property "Value" "+5V" (id 1) (at 126.111 24.8158 0))
  (property "Footprint" "" (id 2) (at 125.73 29.21 0) (effects (font (size 1.27 1.27)) hide))
  (property "Datasheet" "" (id 3) (at 125.73 29.21 0) (effects (font (size 1.27 1.27)) hide)) (pin "1"))

 (symbol (lib_id "power:+5V") (at 125.73 49.53 0) (unit 1) (in_bom yes) (on_board yes)
  (property "Reference" "#PWR0125" (id 0) (at 125.73 53.34 0) (effects (font (size 1.27 1.27)) hide))
  (property "Value" "+5V" (id 1) (at 126.111 45.1358 0))
  (property "Footprint" "" (id 2) (at 125.73 49.53 0) (effects (font (size 1.27 1.27)) hide))
  (property "Datasheet" "" (id 3) (at 125.73 49.53 0) (effects (font (size 1.27 1.27)) hide)) (pin "1"))

 (symbol (lib_id "power:+5V") (at 124.46 69.85 0) (unit 1) (in_bom yes) (on_board yes)
  (property "Reference" "#PWR0126" (id 0) (at 124.46 73.66 0) (effects (font (size 1.27 1.27)) hide))
  (property "Value" "+5V" (id 1) (at 124.841 65.4558 0))
  (property "Footprint" "" (id 2) (at 124.46 69.85 0) (effects (font (size 1.27 1.27)) hide))
  (property "Datasheet" "" (id 3) (at 124.46 69.85 0) (effects (font (size 1.27 1.27)) hide)) (pin "1"))

 (symbol (lib_id "power:+5V") (at 124.46 90.17 0) (unit 1) (in_bom yes) (on_board yes)
  (property "Reference" "#PWR0127" (id 0) (at 124.46 93.98 0) (effects (font (size 1.27 1.27)) hide))
  (property "Value" "+5V" (id 1) (at 124.841 85.7758 0))
  (property "Footprint" "" (id 2) (at 124.46 90.17 0) (effects (font (size 1.27 1.27)) hide))
  (property "Datasheet" "" (id 3) (at 124.46 90.17 0) (effects (font (size 1.27 1.27)) hide)) (pin "1"))

 (symbol (lib_id "Connector:Screw_Terminal_01x03") (at 151.13 59.69 0) (unit 1) (in_bom yes) (on_board yes)
  (property "Reference" "J4" (id 0) (at 153.162 58.6232 0) (effects (font (size 1.27 1.27)) (justify left)))
  (property "Value" "Screw_Terminal_01x03" (id 1) (at 153.162 60.9346 0) (effects (font (size 1.27 1.27)) (justify left)))
  (property "Footprint" "TerminalBlock:TerminalBlock_bornier-3_P5.08mm" (id 2) (at 151.13 59.69 0) (effects (font (size 1.27 1.27)) hide))
  (property "Datasheet" "~" (id 3) (at 151.13 59.69 0) (effects (font (size 1.27 1.27)) hide)) (pin "1") (pin "2") (pin "3"))

 (symbol (lib_id "Connector:Screw_Terminal_01x03") (at 151.13 40.64 0) (unit 1) (in_bom yes) (on_board yes)
  (property "Reference" "J3" (id 0) (at 153.162 39.5732 0) (effects (font (size 1.27 1.27)) (justify left)))
  (property "Value" "Screw_Terminal_01x03" (id 1) (at 153.162 41.8846 0) (effects (font (size 1.27 1.27)) (justify left)))
  (property "Footprint" "TerminalBlock:TerminalBlock_bornier-3_P5.08mm" (id 2) (at 151.13 40.64 0) (effects (font (size 1.27 1.27)) hide))
  (property "Datasheet" "~" (id 3) (at 151.13 40.64 0) (effects (font (size 1.27 1.27)) hide)) (pin "1") (pin "2") (pin "3"))

 (symbol (lib_id "Connector:Screw_Terminal_01x03") (at 152.4 81.28 0) (unit 1) (in_bom yes) (on_board yes)
  (property "Reference" "J5" (id 0) (at 154.432 80.2132 0) (effects (font (size 1.27 1.27)) (justify left)))
  (property "Value" "Screw_Terminal_01x03" (id 1) (at 154.432 82.5246 0) (effects (font (size 1.27 1.27)) (justify left)))
  (property "Footprint" "TerminalBlock:TerminalBlock_bornier-3_P5.08mm" (id 2) (at 152.4 81.28 0) (effects (font (size 1.27 1.27)) hide))
  (property "Datasheet" "~" (id 3) (at 152.4 81.28 0) (effects (font (size 1.27 1.27)) hide)) (pin "1") (pin "2") (pin "3"))

 (symbol (lib_id "Connector:Screw_Terminal_01x03") (at 152.4 102.87 0) (unit 1) (in_bom yes) (on_board yes)
  (property "Reference" "J6" (id 0) (at 154.432 101.8032 0) (effects (font (size 1.27 1.27)) (justify left)))
  (property "Value" "Screw_Terminal_01x03" (id 1) (at 154.432 104.1146 0) (effects (font (size 1.27 1.27)) (justify left)))
  (property "Footprint" "TerminalBlock:TerminalBlock_bornier-3_P5.08mm" (id 2) (at 152.4 102.87 0) (effects (font (size 1.27 1.27)) hide))
  (property "Datasheet" "~" (id 3) (at 152.4 102.87 0) (effects (font (size 1.27 1.27)) hide)) (pin "1") (pin "2") (pin "3")))
